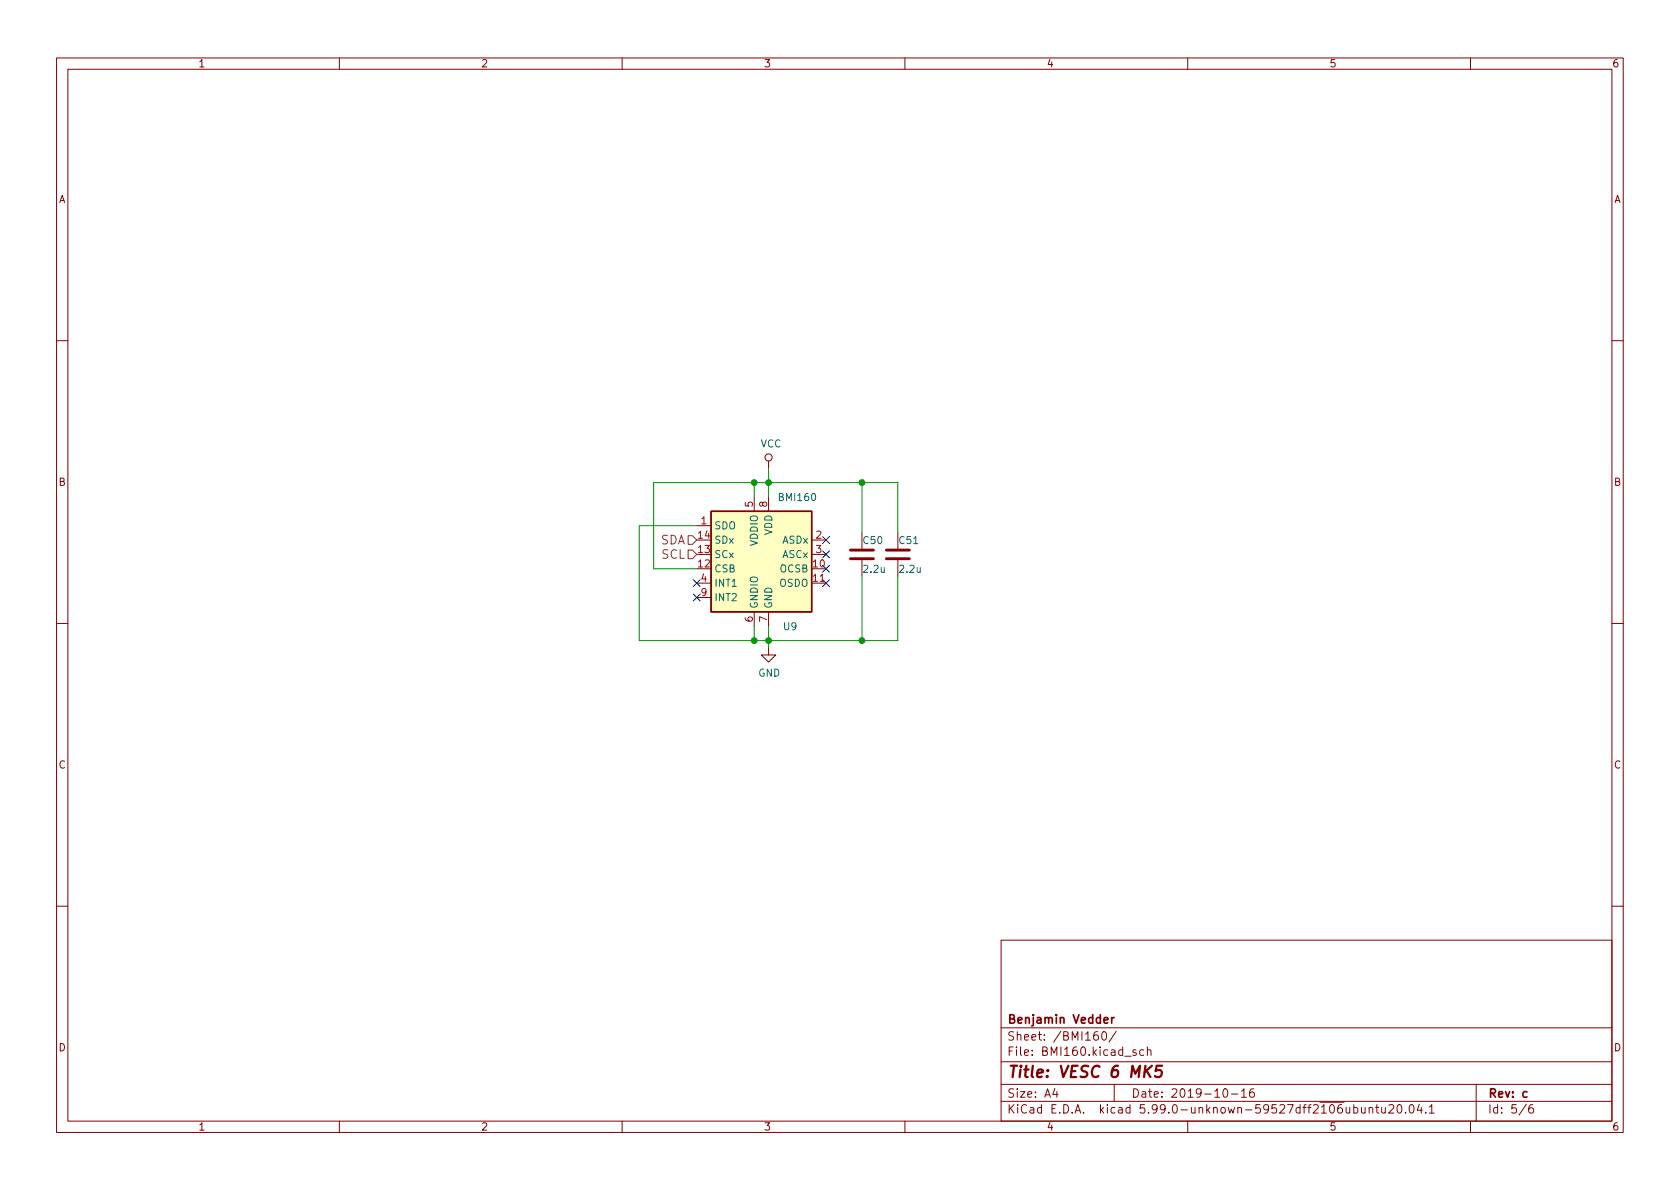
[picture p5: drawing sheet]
<svg xmlns="http://www.w3.org/2000/svg" width="297mm" height="210mm" viewBox="0 0 297 210" stroke-linecap="round" stroke-linejoin="round" font-family="sans-serif">
<g fill="none" stroke="#840000" stroke-width=".18">
<path d="M10 10.2h277v190.1h-277zM12 12.2h273v186.1h-273zM60 10.2v2M110 10.2v2M160 10.2v2M210 10.2v2M260 10.2v2M10 60.2h2M285 60.2h2M123.2 93h2.5M133.3 87.9v2.5M135.9 81.5v1.3"/>
<path d="M135.9 87.9v2.5M143.5 95.5h2.5M143.5 98h2.5M152.4 94.2v2.8M152.4 99.1v2.7M158.7 94.2v2.8M158.7 99.1v2.7M10 110.2h2M123.2 103.1h2.5M123.2 105.7h2.5M133.3 108.2v2.5M135.9 114.5v1.3h1.3l-1.3 1.3-1.3-1.3h1.3"/>
<path d="M135.9 108.2v2.5M143.5 103.1h2.5M285 110.2h2M10 160.2h2M177 166.3h108v32h-108zM285 160.2h2M60 198.3v2M110 198.3v2M160 198.3v2M177 194.8h108M177 191.8h108M177 187.8h108"/>
<path d="M177 181.8h108M186.5 192.5l-.4 1h1M186.9 193v1M194.1 182.4a.59 .59 0 0 0-.7 .7v.5l.1 .3h.4l.2-.1 .1-.5-.1-.2-.5-.1-.2 .3M195 182.5l.1-.1a.81 .81 0 0 1 .6 .7 .81 .81 0 0 1-.3 .8h-.1a.81 .81 0 0 1-.6-.6 .81 .81 0 0 1 .3-.8zM197 191.8v3M197.4 182.4l-1.3 1.9M200.9 185.7l-.4-.1-.2 .2 .1 .3 .5 .1v.4h-.6M202.2 185.7l-.4-.1-.3 .3v.4l.1 .3h.6M202.9 185.8l.2-.2 .3 .1 .1 .9M202.9 185.1v1.5M210 198.3v2"/>
<path d="M216.4 192.6l.2-.1a.81 .81 0 0 1 .6 .7 .81 .81 0 0 1-.3 .8h-.2a.81 .81 0 0 1-.6-.6 .81 .81 0 0 1 .3-.8zM217.7 193.5h1.2M219.5 193l.4-.5v1.5M219.5 194h.9M221.6 192.5a.59 .59 0 0 0-.7 .7v.5l.2 .3h.4l.2-.1 .1-.5-.2-.2-.4-.1-.3 .3M242.1 196l.2-.2 .3 .1 .1 .9M242.1 195.8v1M243.2 195.8h.6M243.4 195.3v1.3l.4 .2M244.3 195.8l.1 1h.3l.2-.1M244.9 195.8v1M245.6 195.5l.5-.2 .3 .2v.3l-.9 1h.9"/>
<path d="M247.2 195.4l.2-.1a.81 .81 0 0 1 .5 .7 .81 .81 0 0 1-.3 .8h-.1a.81 .81 0 0 1-.6-.6 .81 .81 0 0 1 .3-.8zM248.5 196.7v.1M249.3 195.5l.2-.2a.81 .81 0 0 1 .6 .7 .81 .81 0 0 1-.3 .8h-.2a.81 .81 0 0 1-.3-1.3zM250.9 195.3l-.3 1h.9M251.3 195.8v1M252.1 196.7v.1M252.7 195.8l.4-.5v1.5M252.7 196.8h.9M260 198.3v2M261 191.8v6.5M269.9 195.3l-1.3 1.9M271 195.3a.6 .6 0 0 0-.7 .7v.5l.1 .3h.5l.2-.1 .1-.5-.2-.2-.4-.1-.3 .3"/>
<circle cx="135.9" cy="80.9" r=".63"/>
</g>
<path d="M196.6 179.9v1M197 179.9l-.3 .1-.1 .2M195.2 180.4l.7-.1-.1-.3-.4-.1-.2 .2 .1 .8h.5M270 193.1l-.4-.1-.3 .3v.4l.1 .3h.6" fill="none" stroke="#840000" stroke-width=".3"/>
<path d="M202.7 189.3l.7 1.2M203.7 188.5l-1.3 1.1M205.5 188.5h-1l-.2 .9 .3-.2 .7 .1 .1 .3-.1 .7-.4 .2h-.4l-.3-.2" fill="none" stroke="#840000" stroke-width=".4"/>
<path d="M150.4 98.8h4M150.4 97.3h4M156.7 98.8h4.1M156.7 97.3h4.1" fill="none" stroke="#840000" stroke-width=".51"/>
<path d="M125.7 90.4h17.8v17.8h-17.8z" fill="#ffffc2" stroke="#ffffc2" stroke-width=".18"/>
<path d="M125.7 90.4h17.8v17.8h-17.8z" fill="none" stroke="#840000" stroke-width=".25"/>
<path d="M121.7 97.3h.7l.8 .7-.8 .8h-.7zM121.7 94.7h.7l.8 .8-.8 .8h-.7z" fill="none" stroke="#725600" stroke-width=".18"/>
<path d="M123.2 93h-10.2v20.3h45.7v-11.5M133.3 85.3v2.6M135.9 82.8v5.1M152.4 85.3v8.9M158.7 94.2v-8.9h-43.1v15.3h7.6M133.3 110.7v2.6M135.9 110.7v3.8M152.4 101.8v11.5" fill="none" stroke="#009600" stroke-width=".18"/>
<path d="M145.4 100l1.3 1.2M145.4 94.9l1.3 1.2M145.4 97.4l1.3 1.2M146.7 100l-1.3 1.2M146.7 94.9l-1.3 1.2M146.7 97.4l-1.3 1.2M122.6 102.5l1.2 1.2M122.6 105l1.2 1.3M123.8 102.5l-1.2 1.2M123.8 105l-1.2 1.3M145.4 102.5l1.3 1.2M146.7 102.5l-1.3 1.2" fill="none" stroke="#000084" stroke-width=".18"/>
<g fill="#009600" stroke="#009600" stroke-width=".18">
<circle cx="135.9" cy="113.3" r=".51"/>
<circle cx="152.4" cy="113.3" r=".51"/>
<circle cx="133.4" cy="85.3" r=".51"/>
<circle cx="135.9" cy="85.3" r=".51"/>
<circle cx="133.4" cy="113.3" r=".51"/>
<circle cx="152.4" cy="85.3" r=".51"/>
</g>
<text font-size="2.8" fill="#840000" x="178" y="190.6">Title: VESC 6 MK5</text>
<g font-size="2.1" fill="#725600">
<text x="116.7" y="96.3">SDA</text>
<text x="117" y="98.8">SCL</text>
</g>
<g font-size="2.1" fill="#840000">
<text x="178" y="184">Sheet: /BMI160/</text>
<text x="178" y="181">Benjamin Vedder</text>
<text x="178" y="186.7">File: BMI160.kicad_sch</text>
<text x="178" y="196.9">KiCad E.D.A. kicad 5.99.0-unknown-59527dff2~106~ubuntu20.04.1</text>
<text x="178" y="194.1">Size: A4</text>
<text x="200" y="194.1">Date: 2019-10-16</text>
<text x="263" y="194.1">Rev: c</text>
<text x="263" y="196.9">Id: 5/6</text>
</g>
<g font-size="1.8" fill="#840000">
<text x="35" y="11.9">1</text>
<text x="85" y="11.9">2</text>
<text x="135" y="11.9">3</text>
<text x="185" y="11.9">4</text>
<text x="235" y="11.9">5</text>
<text x="285" y="11.9">6</text>
<text x="10.3" y="35.9">A</text>
<text x="285.3" y="35.9">A</text>
<text x="10.3" y="85.9">B</text>
<text x="285.3" y="85.9">B</text>
<text x="10.3" y="135.9">C</text>
<text x="285.3" y="135.9">C</text>
<text x="10.3" y="185.9">D</text>
<text x="285.3" y="185.9">D</text>
<text x="35" y="199.9">1</text>
<text x="85" y="199.9">2</text>
<text x="135" y="199.9">3</text>
<text x="185" y="199.9">4</text>
<text x="235" y="199.9">5</text>
<text x="285" y="199.9">6</text>
</g>
<g font-size="1.8" fill="#006464">
<text x="134.5" y="79.1">VCC</text>
<text x="137.9" y="88.6">BMI160</text>
<text x="126.2" y="93.6">SDO</text>
<text x="136.5" y="94.7" transform="rotate(-90 136.5 94.7)">VDD</text>
<text x="126.2" y="101.2">CSB</text>
<text x="126.2" y="98.7">SCx</text>
<text x="126.2" y="96.1">SDx</text>
<text x="134" y="96.5" transform="rotate(-90 134 96.5)">VDDIO</text>
<text x="137.9" y="101.2">OCSB</text>
<text x="138.3" y="96.1">ASDx</text>
<text x="138.3" y="98.7">ASCx</text>
<text x="152.7" y="96.2">C50</text>
<text x="152.8" y="101.3">2.2u</text>
<text x="159.1" y="96.2">C51</text>
<text x="159.1" y="101.3">2.2u</text>
<text x="126.2" y="103.8">INT1</text>
<text x="126.2" y="106.3">INT2</text>
<text x="134" y="107.7" transform="rotate(-90 134 107.7)">GNDIO</text>
<text x="136.5" y="107.7" transform="rotate(-90 136.5 107.7)">GND</text>
<text x="137.8" y="103.8">OSDO</text>
<text x="138.6" y="111.4">U9</text>
<text x="134.1" y="119.6">GND</text>
</g>
<g font-size="1.8" fill="#a90000">
<text x="133.1" y="89.6" transform="rotate(-90 133.1 89.6)">5</text>
<text x="135.6" y="89.6" transform="rotate(-90 135.6 89.6)">8</text>
<text x="123.5" y="95.2">14</text>
<text x="124" y="92.7">1</text>
<text x="144.3" y="95.2">2</text>
<text x="123.5" y="100.3">12</text>
<text x="123.5" y="97.8">13</text>
<text x="143.8" y="100.3">10</text>
<text x="144.3" y="97.8">3</text>
<text x="124" y="102.9">4</text>
<text x="124" y="105.4">9</text>
<text x="143.8" y="102.9">11</text>
<text x="133.1" y="110" transform="rotate(-90 133.1 110)">6</text>
<text x="135.6" y="110" transform="rotate(-90 135.6 110)">7</text>
</g>
</svg>
